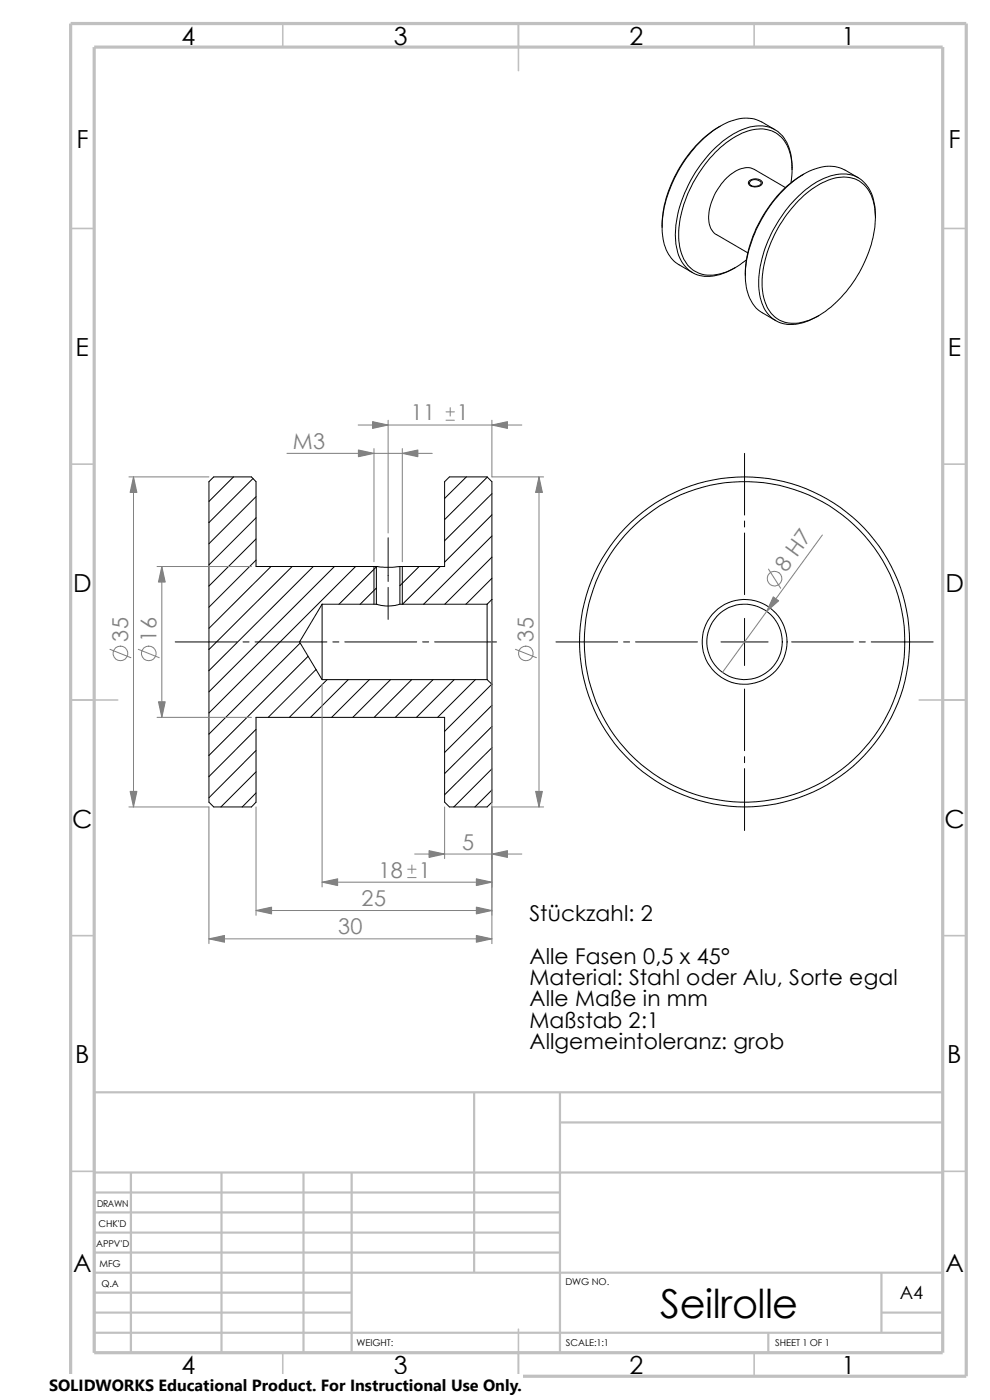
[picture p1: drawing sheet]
<svg xmlns="http://www.w3.org/2000/svg" width="210mm" height="297mm" viewBox="0 0 210 297" stroke-linecap="round" stroke-linejoin="round" font-family="sans-serif">
<g fill="none" stroke="#c0c0c0" stroke-width=".34">
<path d="M60 5v5M110 5v10M160 5v5M15 48.5h5M200 48.5h5M15 98.5h5M200 98.5h5M15 148.5h10M195 148.5h10M15 198.5h5M200 198.5h5M15 248.5h5"/>
<path d="M200 248.5h5M60 287v5M110 282v10M160 287v5"/>
</g>
<g fill="none" stroke="#c0c0c0" stroke-width=".47">
<path d="M100.6 231.7v38.3M118.8 231.7v55.3M118.8 238.1h81.2M200 231.7h-180v55.3M20 248.8h180M20 257.2h98.8M20 253h98.8M27.8 248.8v38.2M47 248.8v38.2M64.4 248.8v38.2M74.6 248.8v38.2M20 265.7h98.8"/>
<path d="M20 261.5h98.8M20 278.5h54.6M20 274.2h54.6M20 270h180M187 278.5h13M187 270v12.7M20 282.7h180M163 282.7v4.3"/>
</g>
<path d="M15 5h190v287h-190zM20 10h180v277h-180z" fill="none" stroke="#c0c0c0" stroke-width=".68" stroke-linecap="butt"/>
<g fill="none" stroke="#000" stroke-width=".21">
<path d="M152.8 26.8a26.2 26.2 0 0 0-12.3 21.4M159 38.3a1.99 1.99 0 0 1 2.8 .4 1.65 1.65 0 0 1-2.6 .7l-.5-.5zM159.1 38.5a1.6 1.6 0 0 1 2.4 .3 1.56 1.56 0 0 1-2.5 .2zM164.4 27.5l-2.8-1.6a8.1 8.1 0 0 0-7.6 .2 25.3 25.3 0 0 0-11.6 13.2 21.9 21.9 0 0 0-1.9 8.9M166.6 39.8l-6.6-3.9a4.8 4.8 0 0 0-5.1 1.2 12.3 12.3 0 0 0-4.5 10.1 3.5 3.5 0 0 0 1.6 2.6l6.6 3.8M168 35.9a8.6 8.6 0 0 0-3.4-7.7 8.4 8.4 0 0 0-8.3 .6 26.5 26.5 0 0 0-11.4 15.3 15.5 15.5 0 0 0 .2 10.9 6.3 6.3 0 0 0 7.7 3.1 14.3 14.3 0 0 0 5.6-3M168 35.9l-.2 2.9M168 35.9a10.3 10.3 0 0 0-2.3-7.3 7 7 0 0 0-7.7-1.3 23 23 0 0 0-11.3 10.7 22.6 22.6 0 0 0-3.2 14.4 6.8 6.8 0 0 0 9.8 5.6l2.7-1.2M170.5 37a26.7 26.7 0 0 0-11.7 16 20.2 20.2 0 0 0-.7 5.4M182.1 37.7l-2.9-1.6a8.1 8.1 0 0 0-7.5 .2 25.5 25.5 0 0 0-11.6 13.2 22.9 22.9 0 0 0-2 8.9M140.5 48.2a9.4 9.4 0 0 0 3 7.6l3.4 2M158.1 58.4a9.3 9.3 0 0 0 3.1 7.6l3.4 2"/>
<path d="M169.4 42.5a14.8 14.8 0 0 1 9.6-5 6.4 6.4 0 0 1 6.3 5.5 20.5 20.5 0 0 1-2.3 13.3 24.1 24.1 0 0 1-10.8 11.4 7.1 7.1 0 0 1-8.2-.9 10.7 10.7 0 0 1-2.2-8.8 27.4 27.4 0 0 1 7.6-15.5zM185.7 46.1a9.9 9.9 0 0 0-2.7-7.7 7 7 0 0 0-7.3-.9 21.9 21.9 0 0 0-10.5 9.2 23.7 23.7 0 0 0-4 15.9 6.9 6.9 0 0 0 5.9 6.2 11.3 11.3 0 0 0 6.6-1.8M157.9 96.2v13.1M49.5 101.2l-5.2 5.2M53.7 101.5l-9.4 9.4M54.3 105.4l-10 10M54.3 109.9l-10 9.9M54.3 114.3l-10 10M54.3 118.8l-10 10M82.3 114.1v9.3M98.9 101.2l-4.6 4.5M103.4 101.2l-9.1 9"/>
<path d="M104.4 104.7l-10.1 10M104.4 109.2l-10.1 10.1M104.4 113.7l-14.5 14.5M104.4 118.2l-10 10M157.9 110.5v1.3M157.9 113.1v13.1M37.2 136.2h13.1M51.6 136.2h1.2M54.1 136.2h15.2M57.5 120.2l-13.2 13.1M62 120.2l-17.7 17.6M63.7 136.4l-19.4 19.3"/>
<path d="M65.4 139.2l-21.1 21.1M66.5 120.2l-22.2 22.1M68.3 128.2h11.5M68.3 128.2l-4.8 8 4.8 8M68.3 128.2v16M70.6 136.2h1.3M71 120.2l-26.7 26.6M73.2 136.2h15.2M75.4 120.2l-31.1 31.1M79.3 120.2v8M79.8 120.3l-7.9 7.9M79.8 124.8l-3.4 3.4"/>
<path d="M79.8 120.2v8M79.8 120.2h-25.5v-18l-1-1h-8l-1 1v68l1 1h8l1-1v-18h40v18l1 1h8l1.1-1v-25M79.8 128.2a7.9 7.9 0 0 0 5 0M79.8 120.2a18.5 18.5 0 0 0 5 0M82.3 124.6v6.8M84.8 128.2h18.5M84.8 120.2v8M84.8 120.2h9.5v-18l1-1h8l1.1 1v25M85.3 120.2v8M88.9 120.2l-4.1 4M89.7 136.2h1.2M92.2 136.2h13.1"/>
<path d="M93.4 120.2l-8 8M103.3 128.2v16M104.4 127.2v18M104.4 122.7l-5.6 5.5M104.4 127.2l-1.1 1M117.9 136.2h13.1M132.3 136.2h1.3M134.8 136.2h13.2M153 136.2h9.9M157.9 131.2v10M167.9 136.2h13.1M182.3 136.2h1.3"/>
<path d="M184.8 136.2h13.2M54.3 159.2l-10 10M54.3 154.7l-10 10.1M67.1 142l-10.2 10.2M68.3 144.2h35M69.4 144.2l-8 8M73.9 144.2l-8 8M78.4 144.2l-8 8M82.8 144.2l-8 8M87.3 144.2l-7.9 8M91.9 144.2l-8 8M96.4 144.2l-8.1 8"/>
<path d="M100.8 144.2l-8 8M103.3 144.2l1.1 1M104.3 145.2l-10 10M104.4 149.6l-10.1 10M104.4 154.1l-10.1 10M104.4 158.6l-10.1 10M157.9 146.2v13.1M54.3 163.7l-7.4 7.5M54.3 168.2l-2.9 3M104.4 163.1l-8.1 8.1M104.4 167.6l-3.6 3.6M157.9 160.5v1.3"/>
<path d="M157.9 163.1v13.1"/>
<circle cx="157.9" cy="136.2" r="34"/>
<circle cx="158" cy="136.2" r="8"/>
<circle cx="158" cy="136.2" r="35"/>
<circle cx="158" cy="136.2" r="9"/>
</g>
<g fill="none" stroke="#808080" stroke-width=".21">
<path d="M60.9 96.2h30.8M76 90.2h34.7M79.3 95.2v24M82.3 89.2v23.9M85.3 95.2v24M94.6 89.2h1.8M94.6 87.4h1.8M95.5 86.5v1.8M104.4 89.2v12h10.9M27.3 101.2h17M28.3 101.2v70M114.3 101.2v70"/>
<path d="M174.5 113.5l-21.3 29.2M23.3 137.8l4.5 1.7M29.3 137.8l4.5 1.7M33.3 120.2h20M34.3 120.2v32M104.4 128.2v72M109.3 137.8l4.5 1.7M163 120.7l2.6 4.1M33.3 152.2h20M68.3 145.2v43M27.3 171.2h17v29M54.3 171.2v23"/>
<path d="M94.3 171.2v11M104.4 171.2h10.9M44.3 199.2h60.1M54.3 193.2h50.1M68.3 187.2h36.1M86.5 186.2h1.8M86.5 184.4h1.8M87.4 183.5v1.8M88 181.2h22.7"/>
<circle cx="25.5" cy="138.6" r="1.55"/>
<circle cx="31.6" cy="138.6" r="1.55"/>
<circle cx="111.5" cy="138.6" r="1.56"/>
<circle cx="164.3" cy="122.7" r="1.55"/>
</g>
<g fill="#808080" stroke="#808080" stroke-width=".21">
<path d="M164 126.6l1.2 .9-2.6 2.2z"/>
<path d="M28.3 101.2l.7 3.3h-1.4z"/>
<path d="M27.6 167.9h1.4l-.7 3.3z"/>
<path d="M85.3 96.2l3.3-.7v1.4z"/>
<path d="M76 95.5l3.3 .7-3.3 .7z"/>
<path d="M68.3 187.2l3.3-.8v1.5z"/>
<path d="M101 186.4l3.4 .8-3.4 .7z"/>
<path d="M104.4 90.2l3.3-.7v1.4z"/>
<path d="M79 89.5l3.3 .7-3.3 .7z"/>
<path d="M91 180.5l3.3 .7-3.3 .7z"/>
<path d="M104.4 181.2l3.3-.7v1.4z"/>
<path d="M54.3 193.2l3.3-.8v1.5z"/>
<path d="M101 192.4l3.4 .8-3.4 .7z"/>
<path d="M44.3 199.2l3.3-.7v1.4z"/>
<path d="M101 198.5l3.4 .7-3.4 .7z"/>
<path d="M33.6 148.9h1.5l-.8 3.3z"/>
<path d="M34.3 120.2l.8 3.3h-1.5z"/>
<path d="M114.3 101.2l.8 3.3h-1.5z"/>
<path d="M113.6 167.9h1.5l-.8 3.3z"/>
</g>
<path d="M10.4 291.5h100.4v5.5h-100.4z" fill="#fff"/>
<text font-size="8.5" x="140" y="279.7">Seilrolle</text>
<g font-size="5.3">
<text x="38.5" y="9.6">4</text>
<text x="83.5" y="9.6">3</text>
<text x="133.5" y="9.6">2</text>
<text x="178.5" y="9.6">1</text>
<text x="16.2" y="31.3">F</text>
<text x="201.2" y="31.3">F</text>
<text x="16" y="75.6">E</text>
<text x="201.1" y="75.6">E</text>
<text x="15.5" y="125.6">D</text>
<text x="200.6" y="125.6">D</text>
<text x="15.3" y="175.6">C</text>
<text x="200.3" y="175.6">C</text>
<text x="16" y="225.6">B</text>
<text x="201" y="225.6">B</text>
<text x="15.5" y="269.8">A</text>
<text x="200.5" y="269.8">A</text>
<text x="38.5" y="291.6">4</text>
<text x="83.5" y="291.6">3</text>
<text x="133.5" y="291.6">2</text>
<text x="178.5" y="291.6">1</text>
</g>
<g font-size="4.6" fill="#808080">
<text x="87.1" y="89.2">11</text>
<text x="96.9" y="89.2">1</text>
<text x="62.2" y="95.3">M3</text>
<text x="166.8" y="121.5" transform="rotate(-54 166.8 121.5)">8 H7</text>
<text x="27.2" y="136.1" transform="rotate(-90 27.2 136.1)">35</text>
<text x="33.2" y="136.1" transform="rotate(-90 33.2 136.1)">16</text>
<text x="113.2" y="136.1" transform="rotate(-90 113.2 136.1)">35</text>
<text x="98" y="180.3">5</text>
<text x="80.3" y="186.2">18</text>
<text x="88.8" y="186.2">1</text>
<text x="76.7" y="192.2">25</text>
<text x="71.7" y="198.2">30</text>
</g>
<g font-size="4.6">
<text x="112.3" y="195.4">Stückzahl: 2</text>
<text x="112.3" y="204.5">Alle Fasen 0,5 x 45°</text>
<text x="112.3" y="209">Material: Stahl oder Alu, Sorte egal</text>
<text x="112.3" y="213.5">Alle Maße in mm</text>
<text x="112.3" y="218.1">Maßstab 2:1</text>
<text x="112.3" y="222.6">Allgemeintoleranz: grob</text>
</g>
<text font-size="3.9" x="190.9" y="275.5">A4</text>
<text font-size="3.4" x="10.4" y="295.2">SOLIDWORKS Educational Product. For Instructional Use Only.</text>
<g font-size="2">
<text x="20.6" y="256.2">DRAWN</text>
<text x="20.9" y="260.4">CHK'D</text>
<text x="20.4" y="264.5">APPV'D</text>
<text x="21.1" y="268.8">MFG</text>
<text x="21.5" y="273.1">Q.A</text>
<text x="119.9" y="272.5">DWG NO.</text>
<text x="75.6" y="285.6">WEIGHT:</text>
<text x="120.1" y="285.6">SCALE:1:1</text>
<text x="164.5" y="285.6">SHEET 1 OF 1</text>
</g>
</svg>
